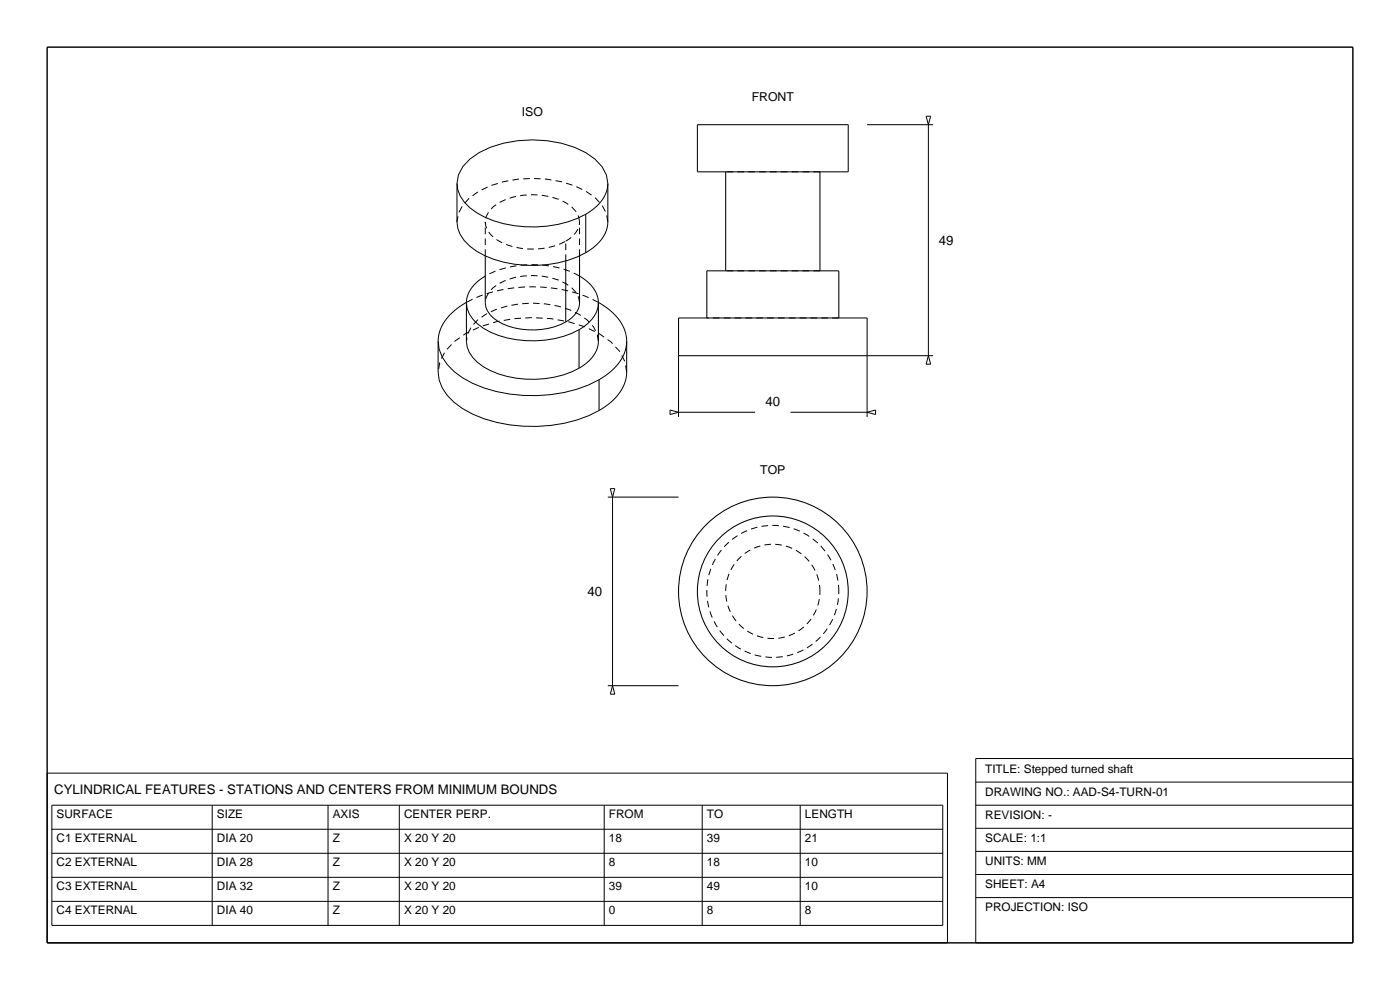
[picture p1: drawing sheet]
<svg xmlns="http://www.w3.org/2000/svg" width="297mm" height="210mm" viewBox="0 0 297 210" stroke-linecap="round" stroke-linejoin="round" font-family="sans-serif">
<path d="M10 10h277v190h-277z" fill="none" stroke="#000" stroke-width=".3"/>
<g fill="none" stroke="#000" stroke-width=".22">
<path d="M96.9 38.9v8.2M128.9 38.9v8.2M147.9 26.4h32v10h-32zM153.9 36.4v21M173.9 36.4v21M102.9 54.3v9.9M120 55.4v12.9M122.9 54.3v9.9M124.3 45.4v8.2M92.9 72.4v6.5M98.9 64.2v8.2M122.8 69.9v8.2"/>
<path d="M126.9 64.2v8.2M132.9 72.4v6.5M143.9 67.4h40v8h-40zM149.9 67.4v-10h28v10M127.1 80.5v6.6"/>
<circle cx="163.9" cy="125.4" r="20"/>
<circle cx="163.9" cy="125.4" r="16"/>
</g>
<g fill="none" stroke="#000" stroke-width=".21" stroke-dasharray="1.4 .9" stroke-linecap="butt">
<path d="M173.9 36.4h-20M102.9 54.3v-7.2M102.9 47.1a5.4 5.4 0 0 0 3.7 4.4 15.8 15.8 0 0 0 13.4-.3M120 55.4v-4.2M120 51.2a5 5 0 0 0 2.9-4.1M122.9 54.3v-7.2M122.9 58.6a21.8 21.8 0 0 0-20 0M122.9 47.1a5 5 0 0 0-2.9-4.1 15.6 15.6 0 0 0-14.1 0 5 5 0 0 0-3 4.1M128.9 47.1a8 8 0 0 0-4.6-6.6 25 25 0 0 0-22.7 0 8 8 0 0 0-4.7 6.6M173.9 57.4h-20M122.9 64.2a5 5 0 0 0-2.9-4.1 15.6 15.6 0 0 0-14.1 0 5 5 0 0 0-3 4.1M126.9 64.1a31.3 31.3 0 0 0-28 0"/>
<path d="M126.9 72.4a7 7 0 0 0-4.1-5.7 21.9 21.9 0 0 0-19.8 0 7 7 0 0 0-4.1 5.7M132.9 78.9l-.3-2.2a13.6 13.6 0 0 0-8.5-7.4 31.9 31.9 0 0 0-25.3 1.5l-2.5 1.7-1.8 2-1.2 2.2-.4 2.2M177.9 67.4h-28M173.9 125.4a10 10 0 0 0-14.6-8.8 10 10 0 0 0-1.1 17.1 10 10 0 0 0 15.7-7v-1.3M177.9 125.4a14 14 0 0 0-20.5-12.3 14 14 0 0 0-1.3 24 14 14 0 0 0 21.8-10.1v-1.6"/>
</g>
<g fill="none" stroke="#000" stroke-width=".21">
<path d="M99.6 33.8a20.3 20.3 0 0 1 13.3-4.1 21.6 21.6 0 0 1 13.4 4.1 6.4 6.4 0 0 1 2.6 6 8.6 8.6 0 0 1-4.6 5.6 24.8 24.8 0 0 1-23.2-.3 8 8 0 0 1-4.2-6.2l.4-1.8 .9-1.7zM183.9 26.4h14M196.5 24.6h.9l-.5 1.8zM196.9 26.4v49M96.9 47.1a7.5 7.5 0 0 0 4.2 6.2 24.7 24.7 0 0 0 23.7 0 7.8 7.8 0 0 0 4.1-6.2M102.9 58.6a6.9 6.9 0 0 0-4 5.6 6.5 6.5 0 0 0 3.7 5.4 21.4 21.4 0 0 0 21.2-.3 5.9 5.9 0 0 0 2.9-6.6 8 8 0 0 0-3.8-4.1M92.9 78.9a8.6 8.6 0 0 0 3.4 6.4 25.1 25.1 0 0 0 14.7 5.1 27.3 27.3 0 0 0 18-4.6 9 9 0 0 0 3.9-6.9M98.9 72.4a6.5 6.5 0 0 0 3.7 5.4 21.4 21.4 0 0 0 21.2-.3 6.5 6.5 0 0 0 3.1-5.1M98.9 64.1a10.6 10.6 0 0 0-5.9 7.7 8 8 0 0 0 3.3 7 25.1 25.1 0 0 0 14.7 5.1 27.3 27.3 0 0 0 18-4.6 8.3 8.3 0 0 0 3.7-8.6 11.1 11.1 0 0 0-5.8-6.6M102.9 64.2a5.4 5.4 0 0 0 3.7 4.5 14.7 14.7 0 0 0 14.7-1.3 4.3 4.3 0 0 0 1.6-3.2M143.9 75.4v13M196.9 75.4l.5 1.8h-.9z"/>
<path d="M197.9 75.4h-14v13M142.1 87l1.8 .4-1.8 .5zM143.9 87.4h16.3M167.7 87.4h16.2M183.9 87.4l1.8-.4v.9zM128.9 105.4h15M129.5 103.6h.9l-.5 1.8zM129.9 105.4v40M128.9 145.4h15M129.9 145.4l.5 1.8h-.9zM10 164h191v36h-191zM11 170.8h189v25.5h-189z"/>
<path d="M11 175.9h189M45 170.8v25.5M69.6 170.8v25.5M84.7 170.8v25.5M128.2 170.8v25.5M149 170.8v25.5M169.8 170.8v25.5M207 160.9h80v39.1h-80zM207 165.9h80M207 170.8h80M207 175.7h80M11 181h189"/>
<path d="M11 186.1h189M11 191.2h189M207 180.6h80M207 185.5h80M207 190.4h80"/>
</g>
<g font-size="2.8">
<text x="199.1" y="51.9">49</text>
<text x="162.4" y="86">40</text>
<text x="124.6" y="126.4">40</text>
<text x="11.5" y="168.5">CYLINDRICAL FEATURES - STATIONS AND CENTERS FROM MINIMUM BOUNDS</text>
</g>
<g font-size="2.6">
<text x="159.5" y="21.4">FRONT</text>
<text x="110.7" y="24.7">ISO</text>
<text x="161.3" y="100.4">TOP</text>
</g>
<g font-size="2.5">
<text x="209" y="163.9">TITLE: Stepped turned shaft</text>
<text x="12" y="173.5">SURFACE</text>
<text x="46" y="173.5">SIZE</text>
<text x="70.6" y="173.5">AXIS</text>
<text x="85.7" y="173.5">CENTER PERP.</text>
<text x="129.2" y="173.5">FROM</text>
<text x="150" y="173.5">TO</text>
<text x="170.8" y="173.5">LENGTH</text>
<text x="209" y="168.8">DRAWING NO.: AAD-S4-TURN-01</text>
<text x="209" y="173.7">REVISION: -</text>
<text x="12" y="178.6">C1 EXTERNAL</text>
<text x="46" y="178.6">DIA 20</text>
<text x="70.6" y="178.6">Z</text>
<text x="85.7" y="178.6">X 20 Y 20</text>
<text x="129.2" y="178.6">18</text>
<text x="150" y="178.6">39</text>
<text x="170.8" y="178.6">21</text>
<text x="209" y="178.6">SCALE: 1:1</text>
<text x="12" y="183.7">C2 EXTERNAL</text>
<text x="46" y="183.7">DIA 28</text>
<text x="70.6" y="183.7">Z</text>
<text x="85.7" y="183.7">X 20 Y 20</text>
<text x="129.2" y="183.7">8</text>
<text x="150" y="183.7">18</text>
<text x="170.8" y="183.7">10</text>
<text x="209" y="183.5">UNITS: MM</text>
<text x="12" y="188.8">C3 EXTERNAL</text>
<text x="46" y="188.8">DIA 32</text>
<text x="70.6" y="188.8">Z</text>
<text x="85.7" y="188.8">X 20 Y 20</text>
<text x="129.2" y="188.8">39</text>
<text x="150" y="188.8">49</text>
<text x="170.8" y="188.8">10</text>
<text x="209" y="188.4">SHEET: A4</text>
<text x="12" y="193.9">C4 EXTERNAL</text>
<text x="46" y="193.9">DIA 40</text>
<text x="70.6" y="193.9">Z</text>
<text x="85.7" y="193.9">X 20 Y 20</text>
<text x="129.2" y="193.9">0</text>
<text x="150" y="193.9">8</text>
<text x="170.8" y="193.9">8</text>
<text x="209" y="193.3">PROJECTION: ISO</text>
</g>
</svg>
